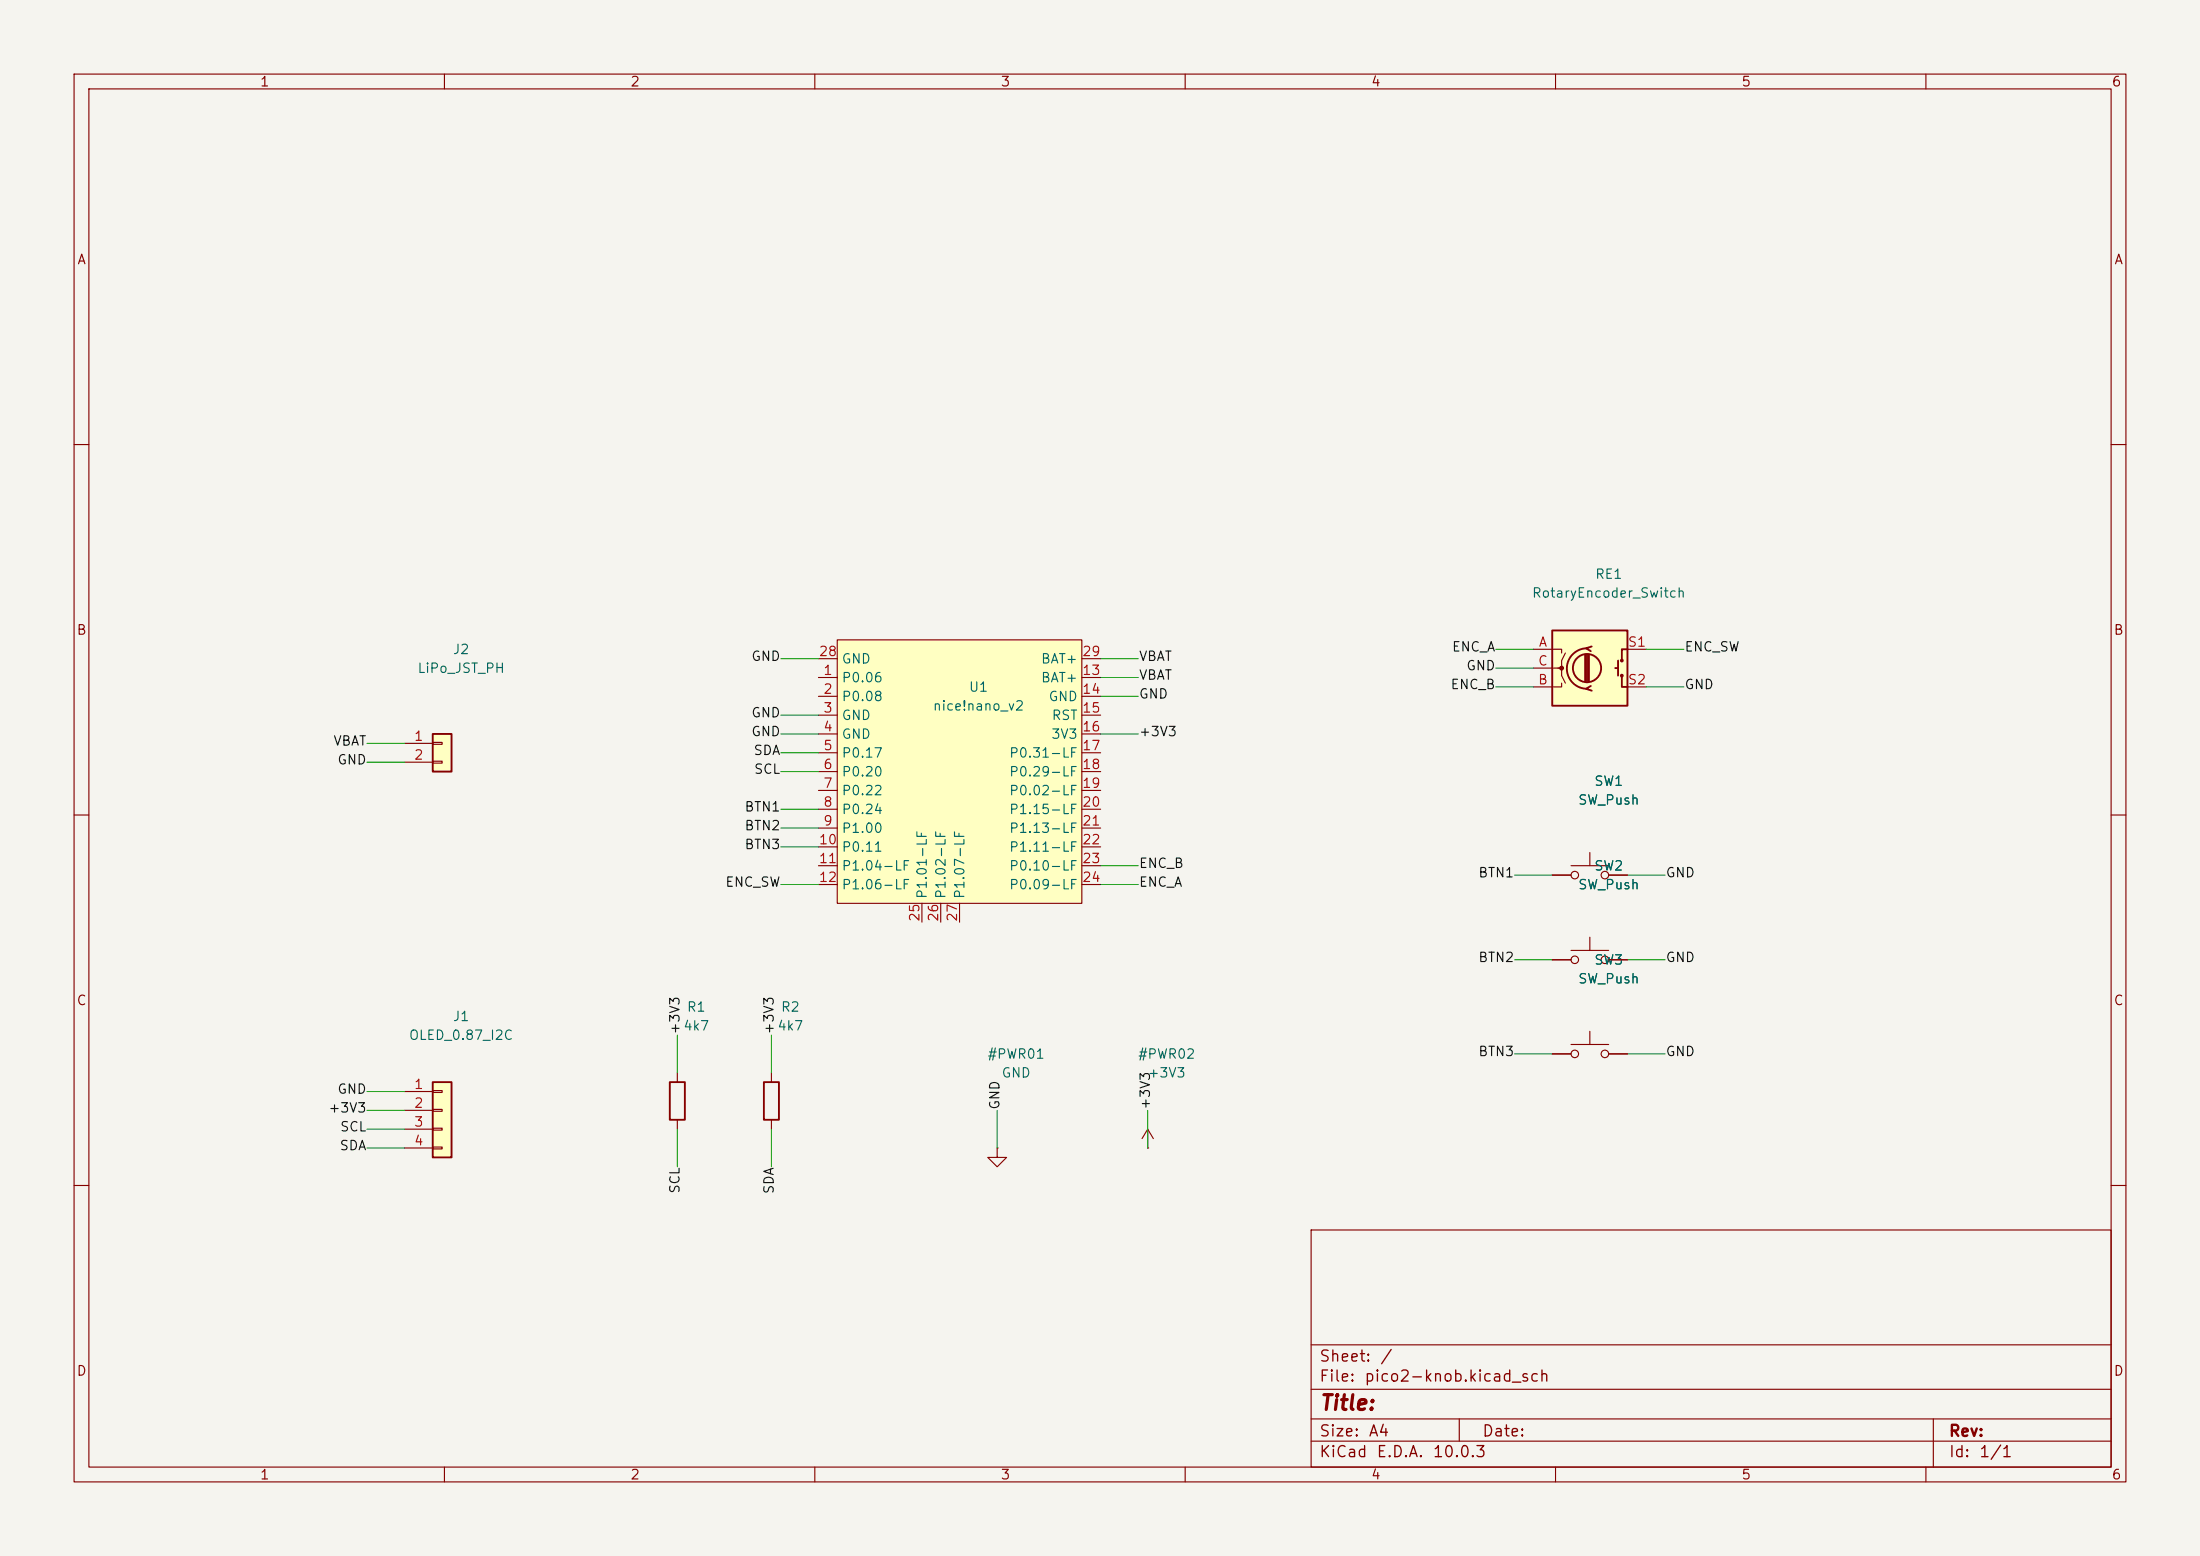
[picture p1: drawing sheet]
<svg xmlns="http://www.w3.org/2000/svg" width="297mm" height="210mm" viewBox="0 0 297 210" stroke-linecap="round" stroke-linejoin="round" font-family="sans-serif">
<path d="M0 0h297v210h-297z" fill="#f5f4ef" stroke="#f5f4ef" stroke-width=".14"/>
<g fill="none" stroke="#840000" stroke-width=".15">
<path d="M10 10h277v190h-277zM12 12h273v186h-273zM60 10v2M110 10v2M160 10v2M210 10v2M260 10v2M10 60h2M285 60h2M10 110h2M285 110h2M154.9 154.9h.1"/>
<path d="M154.9 152.4l-.7 1.3M154.9 152.4l.8 1.3M154.9 152.4v2.5M10 160h2M177 166h108v32h-108zM285 160h2M60 198v2M110 198v2M160 198v2M177 194.5h108M177 191.5h108M177 187.5h108"/>
<path d="M177 181.5h108M197 191.5v3M210 198v2M260 198v2M261 191.5v6.5"/>
</g>
<path d="M113 86.4h33v35.5h-33z" fill="#ffffc2"/>
<g fill="none" stroke="#840000" stroke-width=".15">
<path d="M110.5 91.4h2.5M110.5 94h2.5M110.5 96.5h2.5M110.5 99.1h2.5M110.5 88.9h2.5M113 86.4h33v35.5h-33zM146 91.4h2.6M146 94h2.6M146 96.5h2.6M146 99.1h2.6M146 88.9h2.6M110.5 101.6h2.5"/>
<path d="M110.5 104.1h2.5M110.5 106.7h2.5M110.5 109.2h2.5M110.5 111.8h2.5M110.5 114.3h2.5M110.5 116.8h2.5M110.5 119.4h2.5M146 101.6h2.6M146 104.1h2.6M146 106.7h2.6M146 109.2h2.6M146 111.8h2.6"/>
<path d="M146 114.3h2.6M146 116.8h2.6M146 119.4h2.6M124.5 121.9v2.6M127 121.9v2.6M129.5 121.9v2.6M214.6 139.2v1.8M209.5 142.2h2.6M212.1 141h5.1M217.2 142.2h2.5"/>
<circle cx="212.6" cy="142.2" r=".51"/>
<circle cx="216.7" cy="142.2" r=".51"/>
</g>
<path d="M58.4 146.1h2.6v10.1h-2.6z" fill="#ffffc2"/>
<path d="M58.4 146.1h2.6v10.1h-2.6zM103.1 146.1h2.1v5h-2.1z" fill="none" stroke="#840000" stroke-width=".25"/>
<g fill="none" stroke="#840000" stroke-width=".15">
<path d="M209.5 118.1h2.6M212.1 116.8h5.1M214.6 115.1v1.7M217.2 118.1h2.5M209.5 129.5h2.6M212.1 128.3h5.1M214.6 126.5v1.8M217.2 129.5h2.5M54.6 147.3h3.8M54.6 149.9h3.8M54.6 152.4h3.8M54.6 154.9h3.8"/>
<path d="M58.4 147.2h1.3v.2h-1.3zM58.4 149.7h1.3v.3h-1.3zM58.4 152.3h1.3v.2h-1.3zM58.4 154.8h1.3v.3h-1.3zM104.1 144.8v1.3M104.1 151.1v1.3M134.6 154.9v1.3h1.3l-1.3 1.3-1.3-1.3h1.3M134.6 154.9h.1"/>
<circle cx="212.6" cy="118.1" r=".51"/>
<circle cx="216.7" cy="118.1" r=".51"/>
<circle cx="212.6" cy="129.5" r=".51"/>
<circle cx="216.7" cy="129.5" r=".51"/>
</g>
<path d="M58.4 99.1h2.6v5h-2.6z" fill="#ffffc2"/>
<path d="M58.4 99.1h2.6v5h-2.6z" fill="none" stroke="#840000" stroke-width=".25"/>
<path d="M54.6 100.3h3.8M54.6 102.9h3.8M58.4 100.2h1.3v.3h-1.3zM58.4 102.7h1.3v.3h-1.3z" fill="none" stroke="#840000" stroke-width=".15"/>
<path d="M209.5 85.1h10.2v10.2h-10.2z" fill="#ffffc2"/>
<g fill="none" stroke="#840000" stroke-width=".25">
<path d="M209.5 85.1h10.2v10.2h-10.2zM214 88.4v3.5M214.2 87.5a2.73 2.73 0 0 0-2.7 2.7 2.73 2.73 0 0 0 2.7 2.8M214.2 88.4v3.5M214.5 88.4v3.5M214.8 92.6l-.7 .4 .8 .2M214.9 87.2l-.8 .3 .7 .4M218.1 90.2h.3M218.4 89.2v2M218.9 91.2v1.5h.8M219.7 87.6h-.8v1.6M90.4 146.1h2.1v5h-2.1z"/>
<circle cx="214.2" cy="90.2" r="1.9"/>
<circle cx="218.9" cy="91.2" r=".13"/>
<circle cx="218.9" cy="89.2" r=".13"/>
</g>
<g fill="none" stroke="#840000" stroke-width=".15">
<path d="M207 87.6h3.8v.5M207 90.2h3.8v1l.5 1M210.8 92.2v.5h-3.8M211.3 88.1l-.5 1.1v1h-.5M219.7 87.6h2.5M219.7 92.7h2.5M209.5 118.1h2.6M217.2 118.1h2.5M209.5 129.5h2.6M217.2 129.5h2.5M91.4 144.8v1.3M91.4 151.1v1.3"/>
<path d="M209.5 142.2h2.6M217.2 142.2h2.5"/>
</g>
<circle cx="210.8" cy="90.2" r=".25" fill="#840000" stroke="#840000" stroke-width=".15"/>
<g fill="none" stroke="#009600" stroke-width=".14">
<path d="M105.4 96.5h5.1M105.4 99.1h5.1M105.4 88.9h5.1M148.6 94h5.1M148.6 91.4h5.1M148.6 99.1h5.1M148.6 88.9h5.1M201.9 92.7h5.1M201.9 90.2h5.1M201.9 87.6h5.1M222.2 92.7h5.1M222.2 87.6h5.1"/>
<path d="M49.5 100.3h5.1M49.5 102.9h5.1M105.4 104.1h5.1M105.4 119.4h5.1M105.4 114.3h5.1M105.4 101.6h5.1M105.4 109.2h5.1M105.4 111.8h5.1M148.6 119.4h5.1M148.6 116.8h5.1M204.5 118.1h5M219.7 118.1h5.1"/>
<path d="M91.4 139.7v5.1M104.1 139.7v5.1M204.5 129.5h5M219.7 129.5h5.1M49.5 152.4h5.1M49.5 149.9h5.1M49.5 154.9h5.1M49.5 147.3h5.1M91.4 152.4v5.1M104.1 152.4v5.1M134.6 149.9v5M154.9 149.9v5"/>
<path d="M204.5 142.2h5M219.7 142.2h5.1"/>
</g>
<text font-size="2" fill="#840000" x="178" y="190.8">Title:</text>
<g font-size="1.5" fill="#840000">
<text x="178" y="184.2">Sheet:</text>
<text x="186.2" y="184.2">/</text>
<text x="178" y="186.9">File:</text>
<text x="184.1" y="186.9">pico2-knob.kicad_sch</text>
<text x="178" y="197.1">KiCad</text>
<text x="178" y="194.3">Size:</text>
<text x="184.7" y="194.3">A4</text>
<text x="185.7" y="197.1">E.D.A.</text>
<text x="193.3" y="197.1">10.0.3</text>
<text x="200" y="194.3">Date:</text>
<text x="263" y="194.3">Rev:</text>
<text x="263" y="197.1">Id:</text>
<text x="267.1" y="197.1">1/1</text>
</g>
<g font-size="1.3" fill="#840000">
<text x="35" y="12">1</text>
<text x="85" y="12">2</text>
<text x="135" y="12">3</text>
<text x="185" y="12">4</text>
<text x="235" y="12">5</text>
<text x="285" y="12">6</text>
<text x="10.3" y="36">A</text>
<text x="285.3" y="36">A</text>
<text x="10.3" y="86">B</text>
<text x="285.3" y="86">B</text>
<text x="10.3" y="136">C</text>
<text x="285.3" y="136">C</text>
<text x="10.3" y="186">D</text>
<text x="285.3" y="186">D</text>
<text x="35" y="200">1</text>
<text x="85" y="200">2</text>
<text x="135" y="200">3</text>
<text x="185" y="200">4</text>
<text x="235" y="200">5</text>
<text x="285" y="200">6</text>
</g>
<g font-size="1.3" fill="#006464">
<text x="206.7" y="81">RotaryEncoder_Switch</text>
<text x="215.3" y="78.4">RE1</text>
<text x="61" y="88.6">J2</text>
<text x="113.5" y="89.9">GND</text>
<text x="140.4" y="89.9">BAT+</text>
<text x="56.3" y="91.1">LiPo_JST_PH</text>
<text x="113.5" y="92.4">P0.06</text>
<text x="113.5" y="95">P0.08</text>
<text x="130.7" y="93.7">U1</text>
<text x="140.4" y="92.4">BAT+</text>
<text x="141.5" y="95">GND</text>
<text x="113.5" y="97.5">GND</text>
<text x="113.5" y="100">GND</text>
<text x="125.8" y="96.2">nice!nano_v2</text>
<text x="141.8" y="100">3V3</text>
<text x="141.9" y="97.5">RST</text>
<text x="113.5" y="102.6">P0.17</text>
<text x="113.5" y="105.1">P0.20</text>
<text x="113.5" y="107.7">P0.22</text>
<text x="136.1" y="102.6">P0.31-LF</text>
<text x="136.1" y="105.1">P0.29-LF</text>
<text x="136.1" y="107.7">P0.02-LF</text>
<text x="215.1" y="106.4">SW1</text>
<text x="113.5" y="110.2">P0.24</text>
<text x="113.5" y="112.7">P1.00</text>
<text x="136.1" y="110.2">P1.15-LF</text>
<text x="136.1" y="112.7">P1.13-LF</text>
<text x="213" y="108.9">SW_Push</text>
<text x="113.5" y="115.3">P0.11</text>
<text x="113.5" y="117.8">P1.04-LF</text>
<text x="136.1" y="115.3">P1.11-LF</text>
<text x="136.1" y="117.8">P0.10-LF</text>
<text x="215.1" y="117.8">SW2</text>
<text x="113.5" y="120.4">P1.06-LF</text>
<text x="125.4" y="121.4" transform="rotate(-90 125.4 121.4)">P1.01-LF</text>
<text x="128" y="121.4" transform="rotate(-90 128 121.4)">P1.02-LF</text>
<text x="130.5" y="121.4" transform="rotate(-90 130.5 121.4)">P1.07-LF</text>
<text x="136.1" y="120.4">P0.09-LF</text>
<text x="213" y="120.4">SW_Push</text>
<text x="215.1" y="130.5">SW3</text>
<text x="92.6" y="136.9">R1</text>
<text x="105.3" y="136.9">R2</text>
<text x="213" y="133.1">SW_Push</text>
<text x="55.1" y="140.7">OLED_0.87_I2C</text>
<text x="61" y="138.1">J1</text>
<text x="92.2" y="139.4">4k7</text>
<text x="104.9" y="139.4">4k7</text>
<text x="133.2" y="143.2">#PWR01</text>
<text x="153.5" y="143.2">#PWR02</text>
<text x="135.1" y="145.8">GND</text>
<text x="154.8" y="145.8">+3V3</text>
</g>
<g font-size="1.3" fill="#0f0f0f">
<text x="101.3" y="89.5">GND</text>
<text x="153.7" y="89.5">VBAT</text>
<text x="195.9" y="88.3">ENC_A</text>
<text x="227.3" y="88.3">ENC_SW</text>
<text x="153.7" y="94.6">GND</text>
<text x="153.7" y="92.1">VBAT</text>
<text x="195.7" y="93.3">ENC_B</text>
<text x="197.9" y="90.8">GND</text>
<text x="227.3" y="93.3">GND</text>
<text x="44.9" y="101">VBAT</text>
<text x="101.3" y="97.1">GND</text>
<text x="101.3" y="99.7">GND</text>
<text x="153.7" y="99.7">+3V3</text>
<text x="45.5" y="103.5">GND</text>
<text x="101.6" y="102.2">SDA</text>
<text x="101.7" y="104.8">SCL</text>
<text x="100.4" y="109.8">BTN1</text>
<text x="100.4" y="112.4">BTN2</text>
<text x="100.4" y="114.9">BTN3</text>
<text x="153.7" y="117.5">ENC_B</text>
<text x="199.5" y="118.7">BTN1</text>
<text x="224.8" y="118.7">GND</text>
<text x="97.8" y="120">ENC_SW</text>
<text x="153.7" y="120">ENC_A</text>
<text x="199.5" y="130.2">BTN2</text>
<text x="224.8" y="130.2">GND</text>
<text x="92.1" y="139.7" transform="rotate(-90 92.1 139.7)">+3V3</text>
<text x="104.8" y="139.7" transform="rotate(-90 104.8 139.7)">+3V3</text>
<text x="199.5" y="142.9">BTN3</text>
<text x="224.8" y="142.9">GND</text>
<text x="45.5" y="147.9">GND</text>
<text x="135.2" y="149.9" transform="rotate(-90 135.2 149.9)">GND</text>
<text x="155.6" y="149.9" transform="rotate(-90 155.6 149.9)">+3V3</text>
<text x="44.2" y="150.5">+3V3</text>
<text x="45.8" y="155.6">SDA</text>
<text x="45.8" y="153">SCL</text>
<text x="92.1" y="161.2" transform="rotate(-90 92.1 161.2)">SCL</text>
<text x="104.8" y="161.3" transform="rotate(-90 104.8 161.3)">SDA</text>
</g>
<g font-size="1.3" fill="#a90000">
<text x="110.4" y="88.9">28</text>
<text x="146" y="88.9">29</text>
<text x="207.6" y="87.6">A</text>
<text x="219.7" y="87.6">S1</text>
<text x="111.1" y="91.4">1</text>
<text x="111.1" y="94">2</text>
<text x="146" y="94">14</text>
<text x="146" y="91.4">13</text>
<text x="207.5" y="92.7">B</text>
<text x="207.5" y="90.1">C</text>
<text x="219.7" y="92.7">S2</text>
<text x="55.8" y="100.3">1</text>
<text x="111.1" y="96.5">3</text>
<text x="111.1" y="99">4</text>
<text x="111.1" y="101.6">5</text>
<text x="146" y="96.5">15</text>
<text x="146" y="101.6">17</text>
<text x="146" y="99">16</text>
<text x="55.8" y="102.8">2</text>
<text x="111.1" y="104.1">6</text>
<text x="111.1" y="106.7">7</text>
<text x="146" y="104.1">18</text>
<text x="146" y="106.7">19</text>
<text x="111.1" y="109.2">8</text>
<text x="111.1" y="111.7">9</text>
<text x="146" y="109.2">20</text>
<text x="146" y="111.7">21</text>
<text x="110.4" y="114.3">10</text>
<text x="110.4" y="116.8">11</text>
<text x="110.4" y="119.4">12</text>
<text x="146" y="114.3">22</text>
<text x="146" y="119.4">24</text>
<text x="146" y="116.8">23</text>
<text x="124.4" y="124.5" transform="rotate(-90 124.4 124.5)">25</text>
<text x="127" y="124.5" transform="rotate(-90 127 124.5)">26</text>
<text x="129.5" y="124.5" transform="rotate(-90 129.5 124.5)">27</text>
<text x="55.8" y="147.3">1</text>
<text x="55.8" y="149.8">2</text>
<text x="55.8" y="152.4">3</text>
<text x="55.8" y="154.9">4</text>
</g>
</svg>
